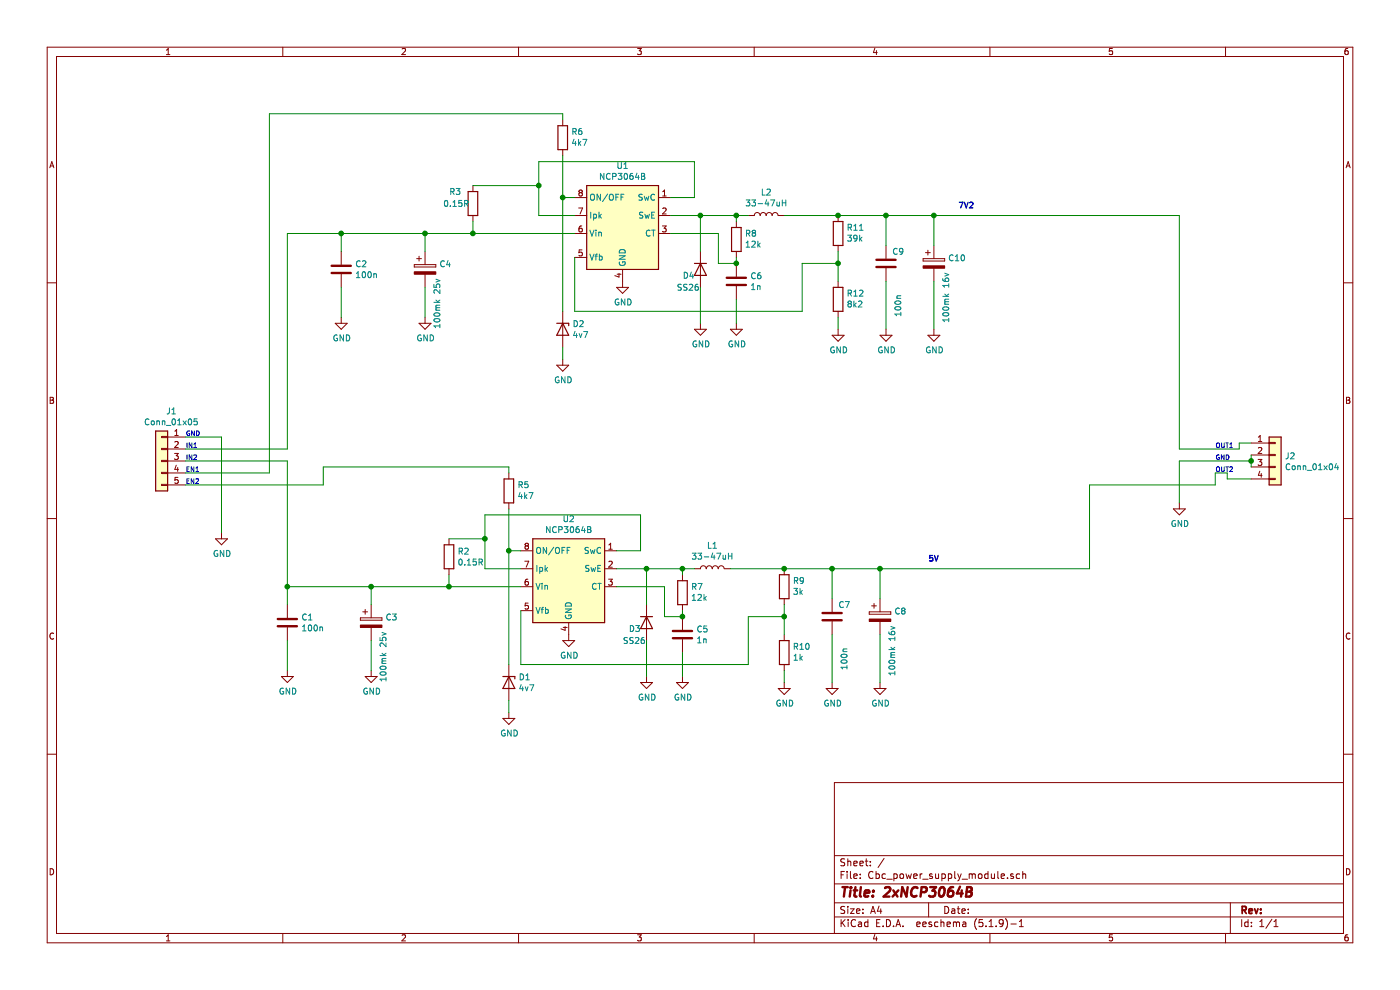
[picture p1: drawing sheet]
EESchema Schematic File Version 4
EELAYER 30 0
EELAYER END
$Descr A4 11693 8268
encoding utf-8
Sheet 1 1
Title "2xNCP3064B"
Date ""
Rev ""
Comp ""
Comment1 ""
Comment2 ""
Comment3 ""
Comment4 ""
$EndDescr
$Comp
L Device:R R6
U 1 1
P 4700 1150
F 0 "R6" H 4630 1104 50  0000 R CNN
F 1 "4k7" H 4630 1195 50  0000 R CNN
F 2 "Resistor_SMD:R_0603_1608Metric_Pad0.98x0.95mm_HandSolder" V 4630 1150 50  0001 C CNN
F 3 "~" H 4700 1150 50  0001 C CNN
	1    4700 1150
	-1   0    0    1   
$EndComp
$Comp
L power:GND #PWR019
U 1 1
P 9850 4200
F 0 "#PWR019" H 9850 3950 50  0001 C CNN
F 1 "GND" H 9855 4027 50  0000 C CNN
F 2 "" H 9850 4200 50  0001 C CNN
F 3 "" H 9850 4200 50  0001 C CNN
	1    9850 4200
	1    0    0    -1  
$EndComp
Wire Wire Line
	4700 950  4700 1000
Wire Wire Line
	3550 2400 3550 2650
$Comp
L power:GND #PWR04
U 1 1
P 3550 2650
F 0 "#PWR04" H 3550 2400 50  0001 C CNN
F 1 "GND" H 3555 2477 50  0000 C CNN
F 2 "" H 3550 2650 50  0001 C CNN
F 3 "" H 3550 2650 50  0001 C CNN
	1    3550 2650
	1    0    0    -1  
$EndComp
Wire Wire Line
	3550 1950 2850 1950
Connection ~ 3550 1950
Wire Wire Line
	3550 2100 3550 1950
$Comp
L Device:CP C4
U 1 1
P 3550 2250
F 0 "C4" H 3668 2296 50  0000 L CNN
F 1 "100mk 25v" V 3650 1750 50  0000 L CNN
F 2 "Capacitor_THT:CP_Radial_D8.0mm_P3.80mm" H 3588 2100 50  0001 C CNN
F 3 "~" H 3550 2250 50  0001 C CNN
	1    3550 2250
	1    0    0    -1  
$EndComp
Wire Wire Line
	7800 2750 7800 2350
$Comp
L power:GND #PWR018
U 1 1
P 7800 2750
F 0 "#PWR018" H 7800 2500 50  0001 C CNN
F 1 "GND" H 7805 2577 50  0000 C CNN
F 2 "" H 7800 2750 50  0001 C CNN
F 3 "" H 7800 2750 50  0001 C CNN
	1    7800 2750
	1    0    0    -1  
$EndComp
Connection ~ 7800 1800
Wire Wire Line
	7800 2050 7800 1800
$Comp
L Device:CP C10
U 1 1
P 7800 2200
F 0 "C10" H 7918 2246 50  0000 L CNN
F 1 "100mk 16v" V 7900 1700 50  0000 L CNN
F 2 "Capacitor_THT:CP_Radial_D8.0mm_P3.80mm" H 7838 2050 50  0001 C CNN
F 3 "~" H 7800 2200 50  0001 C CNN
	1    7800 2200
	1    0    0    -1  
$EndComp
Wire Wire Line
	7400 2750 7400 2350
$Comp
L power:GND #PWR017
U 1 1
P 7400 2750
F 0 "#PWR017" H 7400 2500 50  0001 C CNN
F 1 "GND" H 7405 2577 50  0000 C CNN
F 2 "" H 7400 2750 50  0001 C CNN
F 3 "" H 7400 2750 50  0001 C CNN
	1    7400 2750
	1    0    0    -1  
$EndComp
Wire Wire Line
	7000 2750 7000 2650
Wire Wire Line
	7400 1800 7800 1800
Connection ~ 7400 1800
Wire Wire Line
	7400 2050 7400 1800
Wire Wire Line
	7000 2200 7000 2350
Connection ~ 7000 2200
Wire Wire Line
	6700 2200 7000 2200
Wire Wire Line
	6700 2600 6700 2200
Wire Wire Line
	4800 2600 6700 2600
Wire Wire Line
	4800 2150 4800 2600
Wire Wire Line
	7000 2100 7000 2200
$Comp
L power:GND #PWR015
U 1 1
P 7000 2750
F 0 "#PWR015" H 7000 2500 50  0001 C CNN
F 1 "GND" H 7005 2577 50  0000 C CNN
F 2 "" H 7000 2750 50  0001 C CNN
F 3 "" H 7000 2750 50  0001 C CNN
	1    7000 2750
	1    0    0    -1  
$EndComp
$Comp
L Device:R R12
U 1 1
P 7000 2500
F 0 "R12" H 6930 2454 50  0000 R CNN
F 1 "8k2" H 6930 2545 50  0000 R CNN
F 2 "Resistor_SMD:R_0805_2012Metric_Pad1.20x1.40mm_HandSolder" V 6930 2500 50  0001 C CNN
F 3 "~" H 7000 2500 50  0001 C CNN
	1    7000 2500
	-1   0    0    1   
$EndComp
Wire Wire Line
	7000 1800 7400 1800
Connection ~ 7000 1800
$Comp
L Device:R R11
U 1 1
P 7000 1950
F 0 "R11" H 6930 1904 50  0000 R CNN
F 1 "39k" H 6930 1995 50  0000 R CNN
F 2 "Resistor_SMD:R_0805_2012Metric_Pad1.20x1.40mm_HandSolder" V 6930 1950 50  0001 C CNN
F 3 "~" H 7000 1950 50  0001 C CNN
	1    7000 1950
	-1   0    0    1   
$EndComp
Connection ~ 6150 2200
Wire Wire Line
	6000 2200 6150 2200
Wire Wire Line
	6000 1950 6000 2200
Wire Wire Line
	5600 1950 6000 1950
Wire Wire Line
	6150 2200 6150 2150
Wire Wire Line
	6150 2700 6150 2500
Wire Wire Line
	6150 1800 6250 1800
Connection ~ 6150 1800
Wire Wire Line
	6150 1850 6150 1800
$Comp
L Device:R R8*
U 1 1
P 6150 2000
F 0 "R8*" H 6080 1954 50  0000 R CNN
F 1 "12k" H 6080 2045 50  0000 R CNN
F 2 "Resistor_SMD:R_0805_2012Metric_Pad1.20x1.40mm_HandSolder" V 6080 2000 50  0001 C CNN
F 3 "~" H 6150 2000 50  0001 C CNN
	1    6150 2000
	-1   0    0    1   
$EndComp
Wire Wire Line
	5850 1800 6150 1800
Connection ~ 5850 1800
Wire Wire Line
	5850 2100 5850 1800
Wire Wire Line
	5850 2700 5850 2400
Wire Wire Line
	5600 1800 5850 1800
$Comp
L Device:C C6
U 1 1
P 6150 2350
F 0 "C6" H 6265 2396 50  0000 L CNN
F 1 "1n" H 6265 2305 50  0000 L CNN
F 2 "Capacitor_SMD:C_0805_2012Metric_Pad1.18x1.45mm_HandSolder" H 6188 2200 50  0001 C CNN
F 3 "~" H 6150 2350 50  0001 C CNN
	1    6150 2350
	1    0    0    -1  
$EndComp
$Comp
L power:GND #PWR012
U 1 1
P 6150 2700
F 0 "#PWR012" H 6150 2450 50  0001 C CNN
F 1 "GND" H 6155 2527 50  0000 C CNN
F 2 "" H 6150 2700 50  0001 C CNN
F 3 "" H 6150 2700 50  0001 C CNN
	1    6150 2700
	1    0    0    -1  
$EndComp
Wire Wire Line
	6550 1800 7000 1800
$Comp
L power:GND #PWR011
U 1 1
P 5850 2700
F 0 "#PWR011" H 5850 2450 50  0001 C CNN
F 1 "GND" H 5855 2527 50  0000 C CNN
F 2 "" H 5850 2700 50  0001 C CNN
F 3 "" H 5850 2700 50  0001 C CNN
	1    5850 2700
	1    0    0    -1  
$EndComp
Connection ~ 4500 1550
Wire Wire Line
	4500 1350 4500 1550
Wire Wire Line
	5800 1350 4500 1350
Wire Wire Line
	5800 1650 5800 1350
Wire Wire Line
	5600 1650 5800 1650
$Comp
L Device:D D4
U 1 1
P 5850 2250
F 0 "D4" V 5900 2100 50  0000 L CNN
F 1 "SS26" V 6000 2050 50  0000 L CNN
F 2 "Diode_SMD:D_SMB" H 5850 2250 50  0001 C CNN
F 3 "~" H 5850 2250 50  0001 C CNN
	1    5850 2250
	0    1    1    0   
$EndComp
Wire Wire Line
	4700 3000 4700 2900
$Comp
L power:GND #PWR06
U 1 1
P 4700 3000
F 0 "#PWR06" H 4700 2750 50  0001 C CNN
F 1 "GND" H 4705 2827 50  0000 C CNN
F 2 "" H 4700 3000 50  0001 C CNN
F 3 "" H 4700 3000 50  0001 C CNN
	1    4700 3000
	1    0    0    -1  
$EndComp
Connection ~ 4700 1650
Wire Wire Line
	4700 2600 4700 1650
$Comp
L Device:D_Zener D2
U 1 1
P 4700 2750
F 0 "D2" V 4654 2830 50  0000 L CNN
F 1 "4v7" V 4745 2830 50  0000 L CNN
F 2 "Diode_SMD:D_MiniMELF" H 4700 2750 50  0001 C CNN
F 3 "~" H 4700 2750 50  0001 C CNN
	1    4700 2750
	0    1    1    0   
$EndComp
Wire Wire Line
	4700 1650 4800 1650
Wire Wire Line
	4700 1300 4700 1650
Wire Wire Line
	4500 1800 4800 1800
Wire Wire Line
	4500 1550 4500 1800
Wire Wire Line
	3950 1950 3550 1950
Connection ~ 3950 1950
Wire Wire Line
	3950 1850 3950 1950
$Comp
L Device:R R3
U 1 1
P 3950 1700
F 0 "R3" H 3750 1800 50  0000 L CNN
F 1 "0.15R" H 3700 1700 50  0000 L CNN
F 2 "Resistor_SMD:R_1210_3225Metric_Pad1.30x2.65mm_HandSolder" V 3880 1700 50  0001 C CNN
F 3 "~" H 3950 1700 50  0001 C CNN
	1    3950 1700
	1    0    0    -1  
$EndComp
$Comp
L power:GND #PWR02
U 1 1
P 2850 2650
F 0 "#PWR02" H 2850 2400 50  0001 C CNN
F 1 "GND" H 2855 2477 50  0000 C CNN
F 2 "" H 2850 2650 50  0001 C CNN
F 3 "" H 2850 2650 50  0001 C CNN
	1    2850 2650
	1    0    0    -1  
$EndComp
Wire Wire Line
	2850 2400 2850 2650
Wire Wire Line
	2850 2100 2850 1950
$Comp
L power:GND #PWR08
U 1 1
P 5200 2350
F 0 "#PWR08" H 5200 2100 50  0001 C CNN
F 1 "GND" H 5205 2177 50  0000 C CNN
F 2 "" H 5200 2350 50  0001 C CNN
F 3 "" H 5200 2350 50  0001 C CNN
	1    5200 2350
	1    0    0    -1  
$EndComp
Wire Wire Line
	4250 3900 4250 3950
Wire Wire Line
	3100 5350 3100 5600
$Comp
L power:GND #PWR03
U 1 1
P 3100 5600
F 0 "#PWR03" H 3100 5350 50  0001 C CNN
F 1 "GND" H 3105 5427 50  0000 C CNN
F 2 "" H 3100 5600 50  0001 C CNN
F 3 "" H 3100 5600 50  0001 C CNN
	1    3100 5600
	1    0    0    -1  
$EndComp
Wire Wire Line
	3100 4900 2400 4900
Connection ~ 3100 4900
Wire Wire Line
	3100 5050 3100 4900
$Comp
L Device:CP C3
U 1 1
P 3100 5200
F 0 "C3" H 3218 5246 50  0000 L CNN
F 1 "100mk 25v" V 3200 4700 50  0000 L CNN
F 2 "Capacitor_THT:CP_Radial_D8.0mm_P3.80mm" H 3138 5050 50  0001 C CNN
F 3 "~" H 3100 5200 50  0001 C CNN
	1    3100 5200
	1    0    0    -1  
$EndComp
Wire Wire Line
	7350 5700 7350 5300
$Comp
L power:GND #PWR016
U 1 1
P 7350 5700
F 0 "#PWR016" H 7350 5450 50  0001 C CNN
F 1 "GND" H 7355 5527 50  0000 C CNN
F 2 "" H 7350 5700 50  0001 C CNN
F 3 "" H 7350 5700 50  0001 C CNN
	1    7350 5700
	1    0    0    -1  
$EndComp
Connection ~ 7350 4750
Wire Wire Line
	7350 5000 7350 4750
$Comp
L Device:CP C8
U 1 1
P 7350 5150
F 0 "C8" H 7468 5196 50  0000 L CNN
F 1 "100mk 16v" V 7450 4650 50  0000 L CNN
F 2 "Capacitor_THT:CP_Radial_D8.0mm_P3.80mm" H 7388 5000 50  0001 C CNN
F 3 "~" H 7350 5150 50  0001 C CNN
	1    7350 5150
	1    0    0    -1  
$EndComp
Wire Wire Line
	6950 5700 6950 5300
$Comp
L power:GND #PWR014
U 1 1
P 6950 5700
F 0 "#PWR014" H 6950 5450 50  0001 C CNN
F 1 "GND" H 6955 5527 50  0000 C CNN
F 2 "" H 6950 5700 50  0001 C CNN
F 3 "" H 6950 5700 50  0001 C CNN
	1    6950 5700
	1    0    0    -1  
$EndComp
Wire Wire Line
	6550 5700 6550 5600
Wire Wire Line
	6950 4750 7350 4750
Connection ~ 6950 4750
Wire Wire Line
	6950 5000 6950 4750
Wire Wire Line
	6550 5150 6550 5300
Connection ~ 6550 5150
Wire Wire Line
	6250 5150 6550 5150
Wire Wire Line
	6250 5550 6250 5150
Wire Wire Line
	4350 5550 6250 5550
Wire Wire Line
	4350 5100 4350 5550
Wire Wire Line
	6550 5050 6550 5150
$Comp
L power:GND #PWR013
U 1 1
P 6550 5700
F 0 "#PWR013" H 6550 5450 50  0001 C CNN
F 1 "GND" H 6555 5527 50  0000 C CNN
F 2 "" H 6550 5700 50  0001 C CNN
F 3 "" H 6550 5700 50  0001 C CNN
	1    6550 5700
	1    0    0    -1  
$EndComp
$Comp
L Device:R R10
U 1 1
P 6550 5450
F 0 "R10" H 6480 5404 50  0000 R CNN
F 1 "1k" H 6480 5495 50  0000 R CNN
F 2 "Resistor_SMD:R_0805_2012Metric_Pad1.20x1.40mm_HandSolder" V 6480 5450 50  0001 C CNN
F 3 "~" H 6550 5450 50  0001 C CNN
	1    6550 5450
	-1   0    0    1   
$EndComp
Wire Wire Line
	6550 4750 6950 4750
Connection ~ 6550 4750
$Comp
L Device:R R9
U 1 1
P 6550 4900
F 0 "R9" H 6480 4854 50  0000 R CNN
F 1 "3k" H 6480 4945 50  0000 R CNN
F 2 "Resistor_SMD:R_0805_2012Metric_Pad1.20x1.40mm_HandSolder" V 6480 4900 50  0001 C CNN
F 3 "~" H 6550 4900 50  0001 C CNN
	1    6550 4900
	-1   0    0    1   
$EndComp
Connection ~ 5700 5150
Wire Wire Line
	5550 5150 5700 5150
Wire Wire Line
	5550 4900 5550 5150
Wire Wire Line
	5150 4900 5550 4900
Wire Wire Line
	5700 5150 5700 5100
Wire Wire Line
	5700 5650 5700 5450
Wire Wire Line
	5700 4750 5800 4750
Connection ~ 5700 4750
Wire Wire Line
	5700 4800 5700 4750
$Comp
L Device:R R7
U 1 1
P 5700 4950
F 0 "R7" H 5630 4904 50  0000 R CNN
F 1 "12k" H 5630 4995 50  0000 R CNN
F 2 "Resistor_SMD:R_0805_2012Metric_Pad1.20x1.40mm_HandSolder" V 5630 4950 50  0001 C CNN
F 3 "~" H 5700 4950 50  0001 C CNN
	1    5700 4950
	-1   0    0    1   
$EndComp
Wire Wire Line
	5400 4750 5700 4750
Connection ~ 5400 4750
Wire Wire Line
	5400 5050 5400 4750
Wire Wire Line
	5400 5650 5400 5350
Wire Wire Line
	5150 4750 5400 4750
$Comp
L Device:C C5
U 1 1
P 5700 5300
F 0 "C5" H 5815 5346 50  0000 L CNN
F 1 "1n" H 5815 5255 50  0000 L CNN
F 2 "Capacitor_SMD:C_0805_2012Metric_Pad1.18x1.45mm_HandSolder" H 5738 5150 50  0001 C CNN
F 3 "~" H 5700 5300 50  0001 C CNN
	1    5700 5300
	1    0    0    -1  
$EndComp
$Comp
L power:GND #PWR010
U 1 1
P 5700 5650
F 0 "#PWR010" H 5700 5400 50  0001 C CNN
F 1 "GND" H 5705 5477 50  0000 C CNN
F 2 "" H 5700 5650 50  0001 C CNN
F 3 "" H 5700 5650 50  0001 C CNN
	1    5700 5650
	1    0    0    -1  
$EndComp
Wire Wire Line
	6100 4750 6550 4750
$Comp
L power:GND #PWR09
U 1 1
P 5400 5650
F 0 "#PWR09" H 5400 5400 50  0001 C CNN
F 1 "GND" H 5405 5477 50  0000 C CNN
F 2 "" H 5400 5650 50  0001 C CNN
F 3 "" H 5400 5650 50  0001 C CNN
	1    5400 5650
	1    0    0    -1  
$EndComp
Connection ~ 4050 4500
Wire Wire Line
	4050 4300 4050 4500
Wire Wire Line
	5350 4300 4050 4300
Wire Wire Line
	5350 4600 5350 4300
Wire Wire Line
	5150 4600 5350 4600
$Comp
L Device:D D3
U 1 1
P 5400 5200
F 0 "D3" V 5450 5050 50  0000 L CNN
F 1 "SS26" V 5550 5000 50  0000 L CNN
F 2 "Diode_SMD:D_SMB" H 5400 5200 50  0001 C CNN
F 3 "~" H 5400 5200 50  0001 C CNN
	1    5400 5200
	0    1    1    0   
$EndComp
Wire Wire Line
	4250 5950 4250 5850
$Comp
L power:GND #PWR05
U 1 1
P 4250 5950
F 0 "#PWR05" H 4250 5700 50  0001 C CNN
F 1 "GND" H 4255 5777 50  0000 C CNN
F 2 "" H 4250 5950 50  0001 C CNN
F 3 "" H 4250 5950 50  0001 C CNN
	1    4250 5950
	1    0    0    -1  
$EndComp
Connection ~ 4250 4600
Wire Wire Line
	4250 5550 4250 4600
$Comp
L Device:D_Zener D1
U 1 1
P 4250 5700
F 0 "D1" V 4204 5780 50  0000 L CNN
F 1 "4v7" V 4295 5780 50  0000 L CNN
F 2 "Diode_SMD:D_MiniMELF" H 4250 5700 50  0001 C CNN
F 3 "~" H 4250 5700 50  0001 C CNN
	1    4250 5700
	0    1    1    0   
$EndComp
Wire Wire Line
	4250 4600 4350 4600
Wire Wire Line
	4250 4250 4250 4600
Wire Wire Line
	3750 4500 4050 4500
Wire Wire Line
	4050 4750 4350 4750
Wire Wire Line
	4050 4500 4050 4750
Connection ~ 3750 4900
Wire Wire Line
	3750 4800 3750 4900
Wire Wire Line
	4350 4900 3750 4900
$Comp
L Device:R R2
U 1 1
P 3750 4650
F 0 "R2" H 3820 4696 50  0000 L CNN
F 1 "0.15R" H 3820 4605 50  0000 L CNN
F 2 "Resistor_SMD:R_1210_3225Metric_Pad1.30x2.65mm_HandSolder" V 3680 4650 50  0001 C CNN
F 3 "~" H 3750 4650 50  0001 C CNN
	1    3750 4650
	1    0    0    -1  
$EndComp
$Comp
L power:GND #PWR01
U 1 1
P 2400 5600
F 0 "#PWR01" H 2400 5350 50  0001 C CNN
F 1 "GND" H 2405 5427 50  0000 C CNN
F 2 "" H 2400 5600 50  0001 C CNN
F 3 "" H 2400 5600 50  0001 C CNN
	1    2400 5600
	1    0    0    -1  
$EndComp
Wire Wire Line
	2400 5350 2400 5600
Wire Wire Line
	2400 5050 2400 4900
$Comp
L power:GND #PWR07
U 1 1
P 4750 5300
F 0 "#PWR07" H 4750 5050 50  0001 C CNN
F 1 "GND" H 4755 5127 50  0000 C CNN
F 2 "" H 4750 5300 50  0001 C CNN
F 3 "" H 4750 5300 50  0001 C CNN
	1    4750 5300
	1    0    0    -1  
$EndComp
Wire Wire Line
	10150 4050 9100 4050
Wire Wire Line
	9100 4050 9100 4750
Wire Wire Line
	7350 4750 9100 4750
$Comp
L Device:R R5
U 1 1
P 4250 4100
F 0 "R5" H 4180 4054 50  0000 R CNN
F 1 "4k7" H 4180 4145 50  0000 R CNN
F 2 "Resistor_SMD:R_0603_1608Metric_Pad0.98x0.95mm_HandSolder" V 4180 4100 50  0001 C CNN
F 3 "~" H 4250 4100 50  0001 C CNN
	1    4250 4100
	-1   0    0    1   
$EndComp
Text Notes 8000 1750 0    47   ~ 9
7V2
Text Notes 7750 4700 0    47   ~ 9
5V
Wire Wire Line
	7800 1800 9850 1800
Connection ~ 2850 1950
Text Notes 1550 3650 0    39   ~ 0
GND
Text Notes 1550 3750 0    39   ~ 0
IN1
Text Notes 10150 3750 0    39   ~ 0
OUT1
Text Notes 1550 3950 0    39   ~ 0
EN1
Text Notes 10150 3850 0    39   ~ 0
GND
Text Notes 1550 3850 0    39   ~ 0
IN2
Text Notes 10150 3950 0    39   ~ 0
OUT2
Text Notes 1550 4050 0    39   ~ 0
EN2
$Comp
L Regulator_Switching:NCP3064B U2
U 1 1
P 4750 4800
F 0 "U2" H 4750 5267 50  0000 C CNN
F 1 "NCP3064B" H 4750 5176 50  0000 C CNN
F 2 "Package_SO:SOIC-8_3.9x4.9mm_P1.27mm" H 4800 4350 50  0001 L CNN
F 3 "" H 5250 4700 50  0001 C CNN
	1    4750 4800
	1    0    0    -1  
$EndComp
$Comp
L Regulator_Switching:NCP3064B U1
U 1 1
P 5200 1850
F 0 "U1" H 5200 2317 50  0000 C CNN
F 1 "NCP3064B" H 5200 2226 50  0000 C CNN
F 2 "Package_SO:SOIC-8_3.9x4.9mm_P1.27mm" H 5250 1400 50  0001 L CNN
F 3 "" H 5700 1750 50  0001 C CNN
	1    5200 1850
	1    0    0    -1  
$EndComp
$Comp
L Device:L L1
U 1 1
P 5950 4750
F 0 "L1" V 6140 4750 50  0000 C CNN
F 1 "33-47uH" V 6049 4750 50  0000 C CNN
F 2 "Inductor_SMD:L_7.3x7.3_H4.5" H 5950 4750 50  0001 C CNN
F 3 "~" H 5950 4750 50  0001 C CNN
	1    5950 4750
	0    -1   -1   0   
$EndComp
$Comp
L Device:C C2
U 1 1
P 2850 2250
F 0 "C2" H 2965 2296 50  0000 L CNN
F 1 "100n" H 2965 2205 50  0000 L CNN
F 2 "Capacitor_SMD:C_0805_2012Metric_Pad1.18x1.45mm_HandSolder" H 2888 2100 50  0001 C CNN
F 3 "~" H 2850 2250 50  0001 C CNN
	1    2850 2250
	1    0    0    -1  
$EndComp
$Comp
L Device:C C9
U 1 1
P 7400 2200
F 0 "C9" H 7450 2300 50  0000 L CNN
F 1 "100n" V 7500 1750 50  0000 L CNN
F 2 "Capacitor_SMD:C_0805_2012Metric_Pad1.18x1.45mm_HandSolder" H 7438 2050 50  0001 C CNN
F 3 "~" H 7400 2200 50  0001 C CNN
	1    7400 2200
	1    0    0    -1  
$EndComp
$Comp
L Device:C C7
U 1 1
P 6950 5150
F 0 "C7" H 7000 5250 50  0000 L CNN
F 1 "100n" V 7050 4700 50  0000 L CNN
F 2 "Capacitor_SMD:C_0805_2012Metric_Pad1.18x1.45mm_HandSolder" H 6988 5000 50  0001 C CNN
F 3 "~" H 6950 5150 50  0001 C CNN
	1    6950 5150
	1    0    0    -1  
$EndComp
$Comp
L Device:C C1
U 1 1
P 2400 5200
F 0 "C1" H 2515 5246 50  0000 L CNN
F 1 "100n" H 2515 5155 50  0000 L CNN
F 2 "Capacitor_SMD:C_0805_2012Metric_Pad1.18x1.45mm_HandSolder" H 2438 5050 50  0001 C CNN
F 3 "~" H 2400 5200 50  0001 C CNN
	1    2400 5200
	1    0    0    -1  
$EndComp
$Comp
L Device:L L2
U 1 1
P 6400 1800
F 0 "L2" V 6590 1800 50  0000 C CNN
F 1 "33-47uH" V 6499 1800 50  0000 C CNN
F 2 "Inductor_SMD:L_7.3x7.3_H4.5" H 6400 1800 50  0001 C CNN
F 3 "~" H 6400 1800 50  0001 C CNN
	1    6400 1800
	0    -1   -1   0   
$EndComp
$Comp
L Connector_Generic:Conn_01x05 J1
U 1 1
P 1350 3850
F 0 "J1" H 1268 4267 50  0000 C CNN
F 1 "Conn_01x05" H 1268 4176 50  0000 C CNN
F 2 "Connector_PinHeader_2.54mm:PinHeader_1x05_P2.54mm_Vertical" H 1350 3850 50  0001 C CNN
F 3 "~" H 1350 3850 50  0001 C CNN
	1    1350 3850
	-1   0    0    -1  
$EndComp
Wire Wire Line
	2400 4900 2400 3850
Wire Wire Line
	2400 3850 1550 3850
Connection ~ 2400 4900
$Comp
L power:GND #PWR0101
U 1 1
P 1850 4450
F 0 "#PWR0101" H 1850 4200 50  0001 C CNN
F 1 "GND" H 1855 4277 50  0000 C CNN
F 2 "" H 1850 4450 50  0001 C CNN
F 3 "" H 1850 4450 50  0001 C CNN
	1    1850 4450
	1    0    0    -1  
$EndComp
Wire Wire Line
	4250 3900 2700 3900
Wire Wire Line
	2700 3900 2700 4050
Wire Wire Line
	2700 4050 1550 4050
Wire Wire Line
	2400 1950 2400 3750
Wire Wire Line
	2400 3750 1550 3750
Wire Wire Line
	2400 1950 2850 1950
Wire Wire Line
	4700 950  2250 950 
Wire Wire Line
	2250 950  2250 3950
Wire Wire Line
	2250 3950 1550 3950
Wire Wire Line
	1850 4450 1850 3650
Wire Wire Line
	1850 3650 1550 3650
Wire Wire Line
	9850 1800 9850 3750
Wire Wire Line
	10250 3950 10150 3950
Wire Wire Line
	10150 3950 10150 4050
Wire Wire Line
	9850 4200 9850 3850
Wire Wire Line
	3100 4900 3750 4900
Wire Wire Line
	3950 1550 4500 1550
Wire Wire Line
	3950 1950 4800 1950
$Comp
L Connector_Generic:Conn_01x04 J2
U 1 1
P 10650 3800
F 0 "J2" H 10730 3792 50  0000 L CNN
F 1 "Conn_01x04" H 10730 3701 50  0000 L CNN
F 2 "Connector_PinHeader_2.54mm:PinHeader_1x04_P2.54mm_Vertical" H 10650 3800 50  0001 C CNN
F 3 "~" H 10650 3800 50  0001 C CNN
	1    10650 3800
	1    0    0    -1  
$EndComp
Wire Wire Line
	10450 3700 10350 3700
Wire Wire Line
	10350 3700 10350 3750
Wire Wire Line
	9850 3750 10350 3750
Wire Wire Line
	10450 3800 10450 3850
Wire Wire Line
	9850 3850 10450 3850
Connection ~ 10450 3850
Wire Wire Line
	10450 3850 10450 3900
Wire Wire Line
	10450 4000 10250 4000
Wire Wire Line
	10250 4000 10250 3950
$EndSCHEMATC
